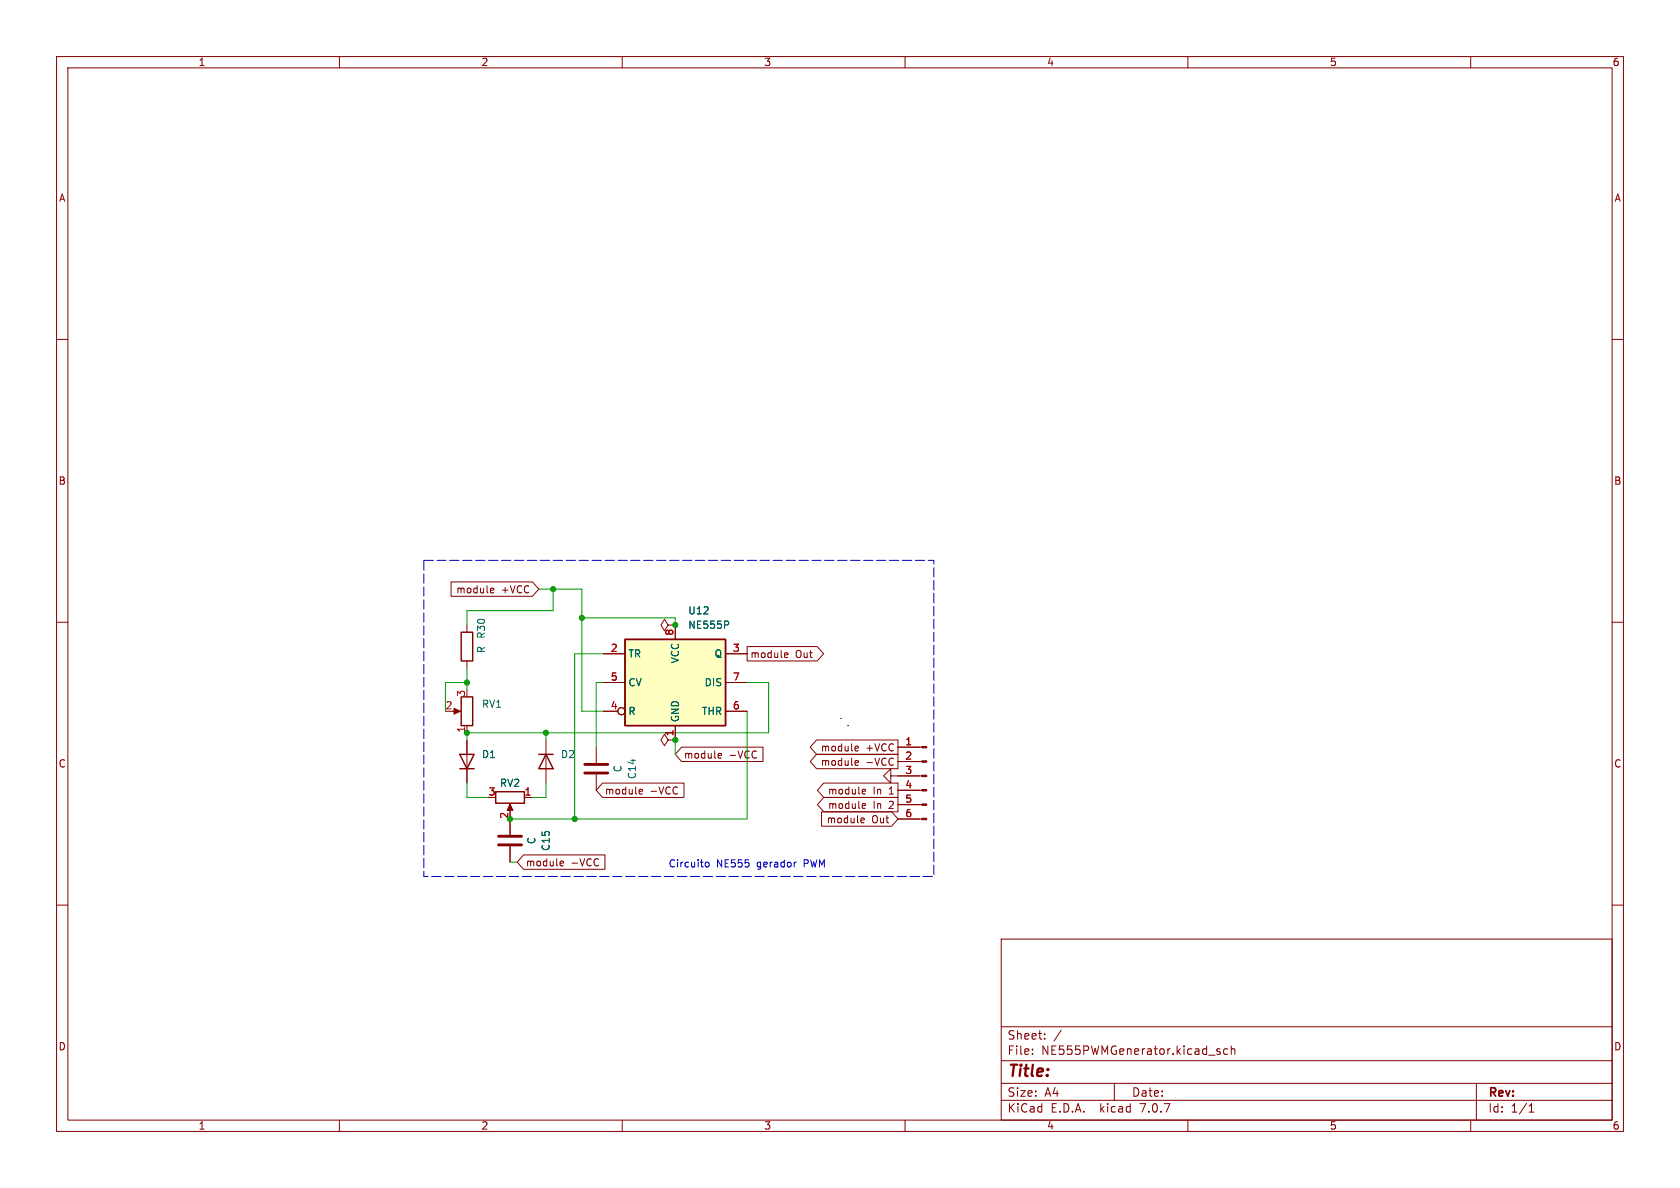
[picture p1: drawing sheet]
<svg xmlns="http://www.w3.org/2000/svg" width="297mm" height="210mm" viewBox="0 0 297 210" stroke-linecap="round" stroke-linejoin="round" font-family="sans-serif">
<g fill="none" stroke="#840000" stroke-width=".18">
<path d="M10 10h277v190h-277zM12 12h273v186h-273zM60 10v2M110 10v2M160 10v2M210 10v2M260 10v2M10 60h2M285 60h2M10 110h2M79.7 102.9h14.4l1.1 1.2-1.1 1.3h-14.4zM82.5 110.5v1.3"/>
<path d="M82.5 116.8v1.3M86.9 104h.4v.3l-.6 .1M87.3 104.7l-.4 .1M106.7 115.6h3.8M118.1 110.5l-.6-1-.7 1 .7 1 .6-1h1.3M119.4 110.5h.1M119.4 110.5v2.5M128.3 115.6h3.8M132.1 114.3h12.4l1.1 1.3-1.1 1.2h-12.4zM138.9 115.4l.3 .1 .1 .2-.6 .1M139.2 116.2h-.3M285 110h2"/>
<path d="M80 125.7h1M82.5 128.3v1.2M82.5 130.8v7.6M96.5 130.8v7.6M105.4 132.1v2.8M105.4 136.9v2.8M106.5 138.4h14.4v2.6h-14.4l-1.1-1.3zM106.7 125.7h2.5M106.7 120.7h3.8M113.2 139.5l.3 .1 .1 .2-.6 .1M118.1 130.8l-.6-1-.7 1 .7 1 .6-1h1.3M119.4 130.8h.1"/>
<path d="M119.4 128.3v2.5M120.5 132.1h14.4v2.5h-14.4l-1.1-1.2zM127.1 133.2h.4l.1 .3-.6 .1M127.5 134h-.4M128.3 125.7h3.8M128.3 120.7h3.8M144.4 130.8h14.3v2.6h-14.3l-1.2-1.3zM144.4 133.3h14.3v2.6h-14.3l-1.2-1.3zM145.6 138.4h13.1v2.6h-13.1l-1.1-1.3zM151.3 131.9l.4 .1 .1 .2-.6 .1M151.3 134.4l.4 .1 .1 .2-.6 .2M151.7 132.7l-.4 .1"/>
<path d="M151.7 135.2l-.4 .1M152.6 139.5l.4 .1v.2l-.6 .1M157.5 137.2v-1.3l-1.3 1.3 1.3 1.2v-1.2h5.5M158.7 139.7h4.3M158.7 134.6h4.3M158.7 132.1h4.3M10 160h2M90.2 142.5v1M90.2 144.8v2.8M90.2 149.6v2.8M92.6 151.1h14.3v2.6h-14.3l-1.2-1.3zM92.7 141h1.3"/>
<path d="M99.2 152.2l.4 .1v.2l-.6 .1M99.6 153l-.4 .1M113.5 140.3l-.3 .1M145.2 143.5h12.4l1.1 1.3-1.1 1.3h-12.4zM145.6 141h13.1v2.5h-13.1l-1.1-1.3zM152.4 144.6l.3 .1 .1 .2-.6 .1M152.6 142.1h.4v.3l-.6 .1M152.7 145.4l-.3 .1M153 140.3l-.4 .1M153 142.8l-.4 .1M158.7 144.8h4.3M158.7 142.2h4.3"/>
<path d="M285 160h2M177 166h108v32h-108zM60 198v2M110 198v2M160 198v2M177 194.5h108M177 191.5h108M177 187.5h108M177 181.5h108M182.5 186.3v.1M182.5 185.5v.1M184.7 183.6v.1"/>
<path d="M184.7 182.8v.1M187.6 182.1l-1.3 2M197 191.5v3M210 198v2M215.3 185.9l.4 .1v.2l-.2 .2h-.3M215.3 185.4l.4 .1M217 185.5l-.4-.1-.3 .3v.4l.2 .2h.5M217.7 185.5l.2-.1 .3 .1 .1 .9M217.7 184.9v1.5M260 198v2M261 191.5v6.5M270.3 196.6h.9"/>
<path d="M270.3 195.5l.4-.4v1.5"/>
<circle cx="109.9" cy="125.7" r=".63"/>
</g>
<path d="M103.4 135.1h4M103.4 136.7h4M88.1 149.4h4.1M88.1 147.8h4.1" fill="none" stroke="#840000" stroke-width=".51"/>
<path d="M110.5 113h17.8v15.3h-17.8z" fill="#ffffc2" stroke="#ffffc2" stroke-width=".18"/>
<path d="M81.5 111.8h2.1v5h-2.1zM110.5 113h17.8v15.3h-17.8zM81.3 133.4h2.5l-1.3 2.5zM81.3 135.9h2.5M81.5 123.2h2.1v5.1h-2.1zM87.6 140h5.1v2h-5.1zM95.2 133.4h2.6M96.5 133.4l1.3 2.5h-2.6z" fill="none" stroke="#840000" stroke-width=".25"/>
<path d="M128.7 109.9l.1 .1-.1 .4" fill="none" stroke="#006464" stroke-width=".18"/>
<g fill="#840000" stroke="#840000" stroke-width=".18">
<path d="M80.3 125.2l1.1 .5-1.1 .5z"/>
<path d="M163 144.7h.8v.2h-.8z"/>
<path d="M163 142.1h.8v.3h-.8z"/>
<path d="M163 139.6h.8v.2h-.8z"/>
<path d="M163 137h.8v.3h-.8z"/>
<path d="M163 134.5h.8v.2h-.8z"/>
<path d="M163 132h.8v.2h-.8z"/>
<path d="M90.2 142.1l.5 1.2h-1z"/>
</g>
<path d="M148.6 127h.1M149.9 128.3h.1M124.7 152.5l.2-.1 .4 .1v.5l-.1 .2-.3 .1-.2-.2zM140.6 152.4h.2" fill="none" stroke="#0000c2" stroke-width=".18"/>
<path d="M74.9 99.1h90.2v55.8h-90.2v-55.8" fill="none" stroke="#0000c2" stroke-width=".18" stroke-dasharray="1.7 .6"/>
<g fill="none" stroke="#009600" stroke-width=".18">
<path d="M82.5 118.1v3.8M95.2 104.1h7.7v21.6h3.8M97.8 104.1v3.9h-15.3v2.5M102.9 109.2h16.5v1.3M106.7 115.6h-5.1v29.2M82.5 120.7h-3.8v5M82.5 138.4v2.6h3.9M96.5 129.5v1.3M96.5 138.4v2.6h-2.5M106.7 120.7h-1.3v11.4M119.4 130.8v2.6M132.1 120.7h3.8v8.8h-53.4v1.3"/>
<path d="M132.1 125.7v19.1h-41.9M90.2 152.4h1.2"/>
</g>
<g fill="#009600" stroke="#009600" stroke-width=".18">
<circle cx="101.6" cy="144.8" r=".46"/>
<circle cx="82.5" cy="120.7" r=".46"/>
<circle cx="97.8" cy="104.1" r=".46"/>
<circle cx="82.5" cy="129.5" r=".46"/>
<circle cx="96.5" cy="129.5" r=".46"/>
<circle cx="90.2" cy="144.8" r=".46"/>
<circle cx="102.9" cy="109.2" r=".46"/>
<circle cx="119.4" cy="110.5" r=".46"/>
<circle cx="119.4" cy="130.8" r=".46"/>
</g>
<text font-size="2.8" fill="#840000" x="178" y="190.9">Title:</text>
<g font-size="2.1" fill="#840000">
<text x="178" y="184">Sheet:</text>
<text x="178" y="186.7">File:</text>
<text x="184.1" y="186.7">NE555PWMGenerator.kicad_sch</text>
<text x="178" y="196.9">KiCad</text>
<text x="178" y="194.1">Size:</text>
<text x="184.7" y="194.1">A4</text>
<text x="185.7" y="196.9">E.D.A.</text>
<text x="194.6" y="196.9">kicad</text>
<text x="200" y="194.1">Date:</text>
<text x="201.8" y="196.9">7.0.7</text>
<text x="263" y="194.3">Rev:</text>
<text x="263" y="196.9">Id:</text>
<text x="267.1" y="196.9">1/1</text>
</g>
<g font-size="1.8" fill="#840000">
<text x="35" y="11.9">1</text>
<text x="85" y="11.9">2</text>
<text x="135" y="11.9">3</text>
<text x="185" y="11.9">4</text>
<text x="235" y="11.9">5</text>
<text x="285" y="11.9">6</text>
<text x="10.3" y="35.9">A</text>
<text x="285.3" y="35.9">A</text>
<text x="10.3" y="85.9">B</text>
<text x="285.3" y="85.9">B</text>
<text x="80.6" y="105.1">module</text>
<text x="88.6" y="105.1">+VCC</text>
<text x="132.6" y="116.5">module</text>
<text x="140.6" y="116.5">Out</text>
<text x="10.3" y="135.9">C</text>
<text x="120.8" y="134.3">module</text>
<text x="128.9" y="134.3">-VCC</text>
<text x="145" y="133">module</text>
<text x="145" y="135.6">module</text>
<text x="153.1" y="133">+VCC</text>
<text x="153.1" y="135.6">-VCC</text>
<text x="285.3" y="135.9">C</text>
<text x="106.8" y="140.7">module</text>
<text x="114.9" y="140.7">-VCC</text>
<text x="146.3" y="143.2">module</text>
<text x="146.3" y="140.7">module</text>
<text x="154.3" y="143.2">In</text>
<text x="154.3" y="140.7">In</text>
<text x="157.3" y="143.2">2</text>
<text x="157.3" y="140.7">1</text>
<text x="146.1" y="145.7">module</text>
<text x="154.1" y="145.7">Out</text>
<text x="92.9" y="153.4">module</text>
<text x="100.9" y="153.4">-VCC</text>
<text x="10.3" y="185.9">D</text>
<text x="285.3" y="185.9">D</text>
<text x="35" y="199.9">1</text>
<text x="85" y="199.9">2</text>
<text x="135" y="199.9">3</text>
<text x="185" y="199.9">4</text>
<text x="235" y="199.9">5</text>
<text x="285" y="199.9">6</text>
</g>
<g font-size="1.8" fill="#006464">
<text x="86" y="113" transform="rotate(-90 86 113)">R30</text>
<text x="121.6" y="108.8">U12</text>
<text x="121.6" y="111.4">NE555P</text>
<text x="86" y="115.6" transform="rotate(-90 86 115.6)">R</text>
<text x="111" y="116.4">TR</text>
<text x="120.2" y="117.4" transform="rotate(-90 120.2 117.4)">VCC</text>
<text x="126.2" y="116.4">Q</text>
<text x="85.1" y="125.3">RV1</text>
<text x="111" y="121.5">CV</text>
<text x="124.5" y="121.5">DIS</text>
<text x="111" y="126.6">R</text>
<text x="120.2" y="127.8" transform="rotate(-90 120.2 127.8)">GND</text>
<text x="124" y="126.6">THR</text>
<text x="85.1" y="134.2">D1</text>
<text x="99.1" y="134.2">D2</text>
<text x="110.1" y="136.6" transform="rotate(-90 110.1 136.6)">C</text>
<text x="112.6" y="137.8" transform="rotate(-90 112.6 137.8)">C14</text>
<text x="88.3" y="139.3">RV2</text>
<text x="94.8" y="149.3" transform="rotate(-90 94.8 149.3)">C</text>
<text x="97.4" y="150.5" transform="rotate(-90 97.4 150.5)">C15</text>
</g>
<g font-size="1.8" fill="#a90000">
<text x="119.1" y="112.5" transform="rotate(-90 119.1 112.5)">8</text>
<text x="107.9" y="115.3">2</text>
<text x="129.5" y="115.3">3</text>
<text x="78.7" y="125.5">2</text>
<text x="82.3" y="123.3" transform="rotate(-90 82.3 123.3)">3</text>
<text x="107.9" y="125.5">4</text>
<text x="107.9" y="120.4">5</text>
<text x="129.5" y="125.5">6</text>
<text x="129.5" y="120.4">7</text>
<text x="82.3" y="129.6" transform="rotate(-90 82.3 129.6)">1</text>
<text x="119.1" y="130.2" transform="rotate(-90 119.1 130.2)">1</text>
<text x="159.9" y="131.8">1</text>
<text x="159.9" y="134.4">2</text>
<text x="159.9" y="136.9">3</text>
<text x="86.3" y="140.7">3</text>
<text x="92.6" y="140.7">1</text>
<text x="159.9" y="139.4">4</text>
<text x="159.9" y="142">5</text>
<text x="89.9" y="144.9" transform="rotate(-90 89.9 144.9)">2</text>
<text x="159.9" y="144.5">6</text>
</g>
<g font-size="1.8" fill="#0000c2">
<text x="118.1" y="153.4">Circuito</text>
<text x="126.7" y="153.4">NE555</text>
<text x="133.9" y="153.4">gerador</text>
<text x="142.4" y="153.4">PWM</text>
</g>
</svg>
